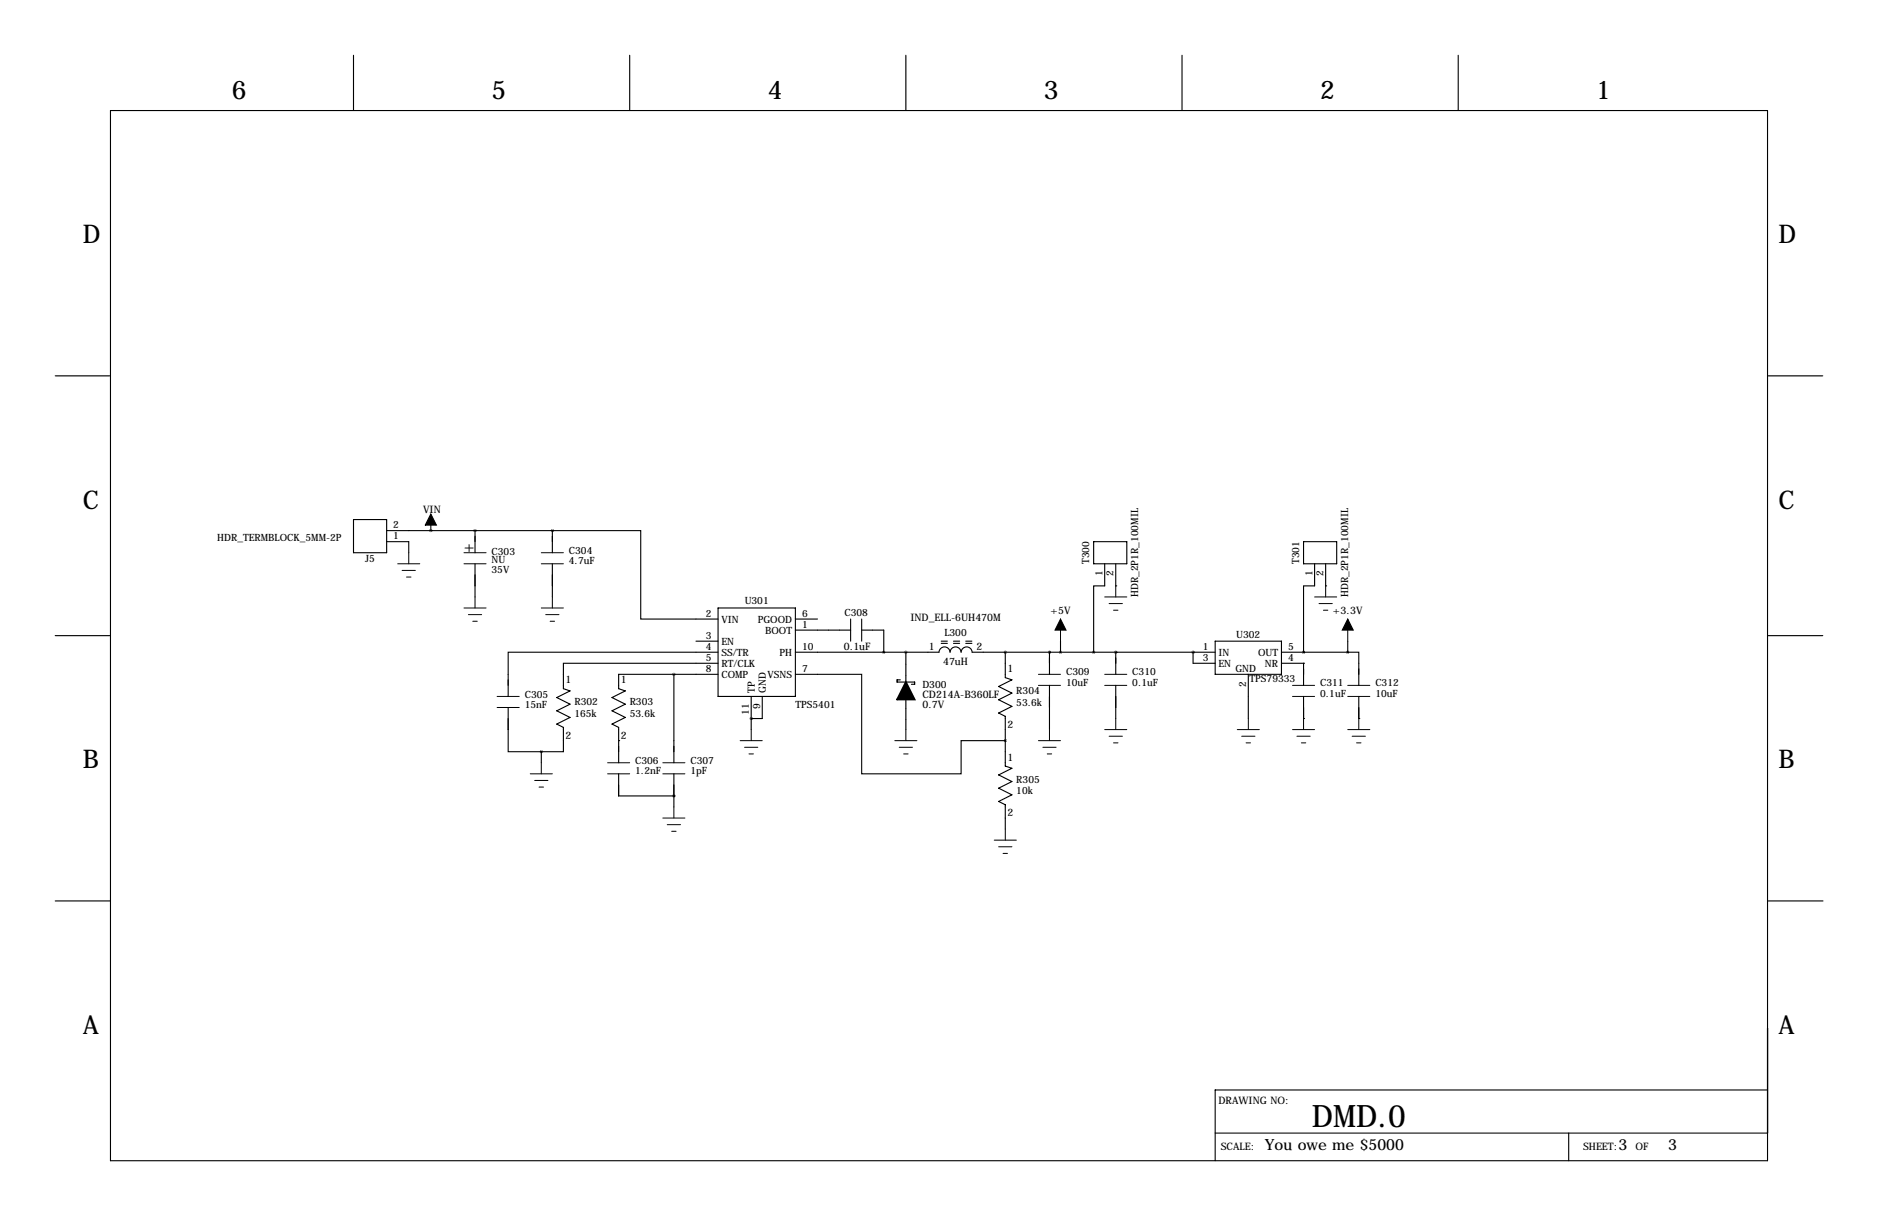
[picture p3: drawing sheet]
<svg xmlns="http://www.w3.org/2000/svg" width="432mm" height="279mm" viewBox="0 0 432 279" stroke-linecap="round" stroke-linejoin="round" font-family="sans-serif">
<g fill="none" stroke="#000" stroke-width=".25">
<path d="M81.3 12.7v12.7M144.8 12.7v12.7M208.3 12.7v12.7M271.8 12.7v12.7M335.3 12.7v12.7M25.4 25.4h381v241.3h-381zM12.7 86.4h12.7M406.4 86.4h12.7M81.3 119.4h7.6v7.6h-7.6zM88.9 124.5h5.1v2.5M88.9 121.9h38.1M99.1 121.9h.1"/>
<path d="M99.1 120.7v1.2M109.2 121.9h.1M109.2 121.9v5.1M109.2 129.5v7.7M127 121.9h20.3v20.3h17.8M127 121.9h.1M127 121.9v5.1M127 129.5v7.7M165.1 139.7h17.8v20.3h-17.8zM251.5 124.5h7.6v5h-7.6zM254 129.5v5.1h-2.5v15.3M256.5 134.6h.1"/>
<path d="M256.5 129.5v5.1M299.7 124.5h7.6v5h-7.6zM302.3 129.5v5.1h-2.6v15.3M304.8 134.6h.1M304.8 129.5v5.1M12.7 146h12.7M154.9 154.9v20.4M160 147.3h5.1M165.1 149.9h-48.3v10.1M165.1 152.4h-35.6v5.8l1.6 .6-3.1 1.5 3.1 1.5-3.1 1.5 3.1 1.5-3.1 1.6 1.5 .7v5.6h-5M165.1 154.9h-22.9v3.3l1.6 .6-3.1 1.5 3.1 1.5-3.1 1.5 3.1 1.5-3.1 1.6 1.5 .7v8.2M182.9 149.9l33-.1a1.27 1.27 0 0 1 1.3-1.2 1.27 1.27 0 0 1 1.2 1.3 1.27 1.27 0 0 1 1.3-1.3 1.27 1.27 0 0 1 1.3 1.3 1.27 1.27 0 0 1 1.2-1.3 1.27 1.27 0 0 1 1.3 1.3h55.9"/>
<path d="M182.9 154.9h15.2v22.9h22.9v-7.6h10.1M182.9 142.2h5.1M182.9 144.8h12.7M195.6 142.2v5.1M198.1 144.8h5.1v5.1M198.1 142.2v5.1M207 156.2h-.8v.5h4.1v.5h-.8M208.3 149.9v6.8M231.1 149.9v5.8l1.6 .5-3.1 1.5 3.1 1.6-3.1 1.5 3.1 1.5-3.1 1.5 1.5 .8v11.4l1.6 .5-3.1 1.6 3.1 1.5-3.1 1.5 3.1 1.5-3.1 1.5 1.5 .8v5.6M241.3 149.9h.1M241.3 149.9v5M241.3 157.5v10.1"/>
<path d="M243.8 147.3v2.6M256.5 149.9h.1M256.5 149.9v5M256.5 157.5v7.6M274.3 149.9h.1M274.3 149.9v2.5h5.1M279.4 147.3h15.2v7.6h-15.2zM287 154.9v10.2M294.6 149.9h15.3M294.6 152.4h5.1M299.7 152.4h.1M299.7 149.9h.1"/>
<path d="M299.7 152.4v5.1M309.9 149.9h2.5v7.6M309.9 147.3v2.6M406.4 146h12.7M116.8 162.6v10.1h7.7M124.5 172.7v2.6M142.2 170.2h.1M142.2 177.8v5.1h12.7M154.9 177.8v7.6M172.7 165.1h.1M172.7 160v7.6M175.3 160v5.1h-2.6"/>
<path d="M208.3 160.7v6.9M299.7 165.1h.1M299.7 160v5.1M312.4 165.1h.1M312.4 160v5.1M154.9 182.9h.1M12.7 207h12.7M406.5 207h12.7M406.4 250.4h-127v16.3M279.4 260.3h127M360.7 260.3v6.4"/>
</g>
<path d="M216.4 147.8h7.6M216.4 147.3h7.6" fill="none" stroke="#000" stroke-width=".25" stroke-dasharray="1.4 1.4"/>
<g fill="none" stroke="#000" stroke-width=".23">
<path d="M91.4 129.5h5.1M92.5 131.1h3M93.5 132.6h1M94 127v2.5M106.7 127h5.1M106.7 129.5h5.1M106.7 139.7h5.1M109.2 137.2v2.5M124.5 127h5M124.5 129.5h5M124.5 139.7h5M127 137.2v2.5"/>
<path d="M254 137.2h5.1M255 138.7h3.1M256.5 134.6v2.6M302.3 137.2h5M303.3 138.7h3M304.8 134.6v2.6M107.7 141.2h3M108.7 142.7h1M125.5 141.2h3M126.5 142.7h1M238.8 154.9h5M238.8 157.5h5"/>
<path d="M243.8 142.2v5.1M254 154.9h5.1M254 157.5h5.1M256 140.2h1M297.2 157.5h5.1M304.3 140.2h1M309.9 157.5h5.1M309.9 142.2v5.1M114.3 160h5.1M114.3 162.6h5.1M121.9 177.8h5.1M122.9 179.3h3.1"/>
<path d="M124.5 175.3v2.5M139.7 175.3h5.1M139.7 177.8h5.1M152.4 175.3h5.1M152.4 177.8h5.1M170.2 170.2h5.1M171.2 171.7h3M172.2 173.2h1M172.7 167.6v2.6M205.7 170.2h5.1M206.8 171.7h3M207.8 173.2h1"/>
<path d="M208.3 167.6v2.6M238.8 170.2h5M239.8 171.7h3M240.8 173.2h1M241.3 167.6v2.6M254 167.6h5.1M255 169.2h3.1M256 170.7h1M256.5 165.1v2.5M284.5 167.6h5.1M285.5 169.2h3M286.5 170.7h1"/>
<path d="M287 165.1v2.5M297.2 160h5.1M297.2 167.6h5.1M298.2 169.2h3M299.2 170.7h1M299.7 165.1v2.5M309.9 160h5.1M309.9 167.6h5.1M310.9 169.2h3M311.9 170.7h1M312.4 165.1v2.5M124 180.8h1"/>
<path d="M152.4 188h5.1M153.4 189.5h3.1M154.4 191h1M154.9 185.4v2.6M228.6 193h5.1M229.6 194.6h3.1M230.6 196.1h1M231.1 190.5v2.5"/>
</g>
<path d="M208.3 156.7l2 4h-4.1z" fill="#000" stroke="#000" stroke-width=".38"/>
<path d="M243.8 142.2l1.3 2.6h-2.5zM309.9 142.2l1.2 2.6h-2.5z" fill="#000" stroke="#000" stroke-width=".23"/>
<path d="M99.1 118.1l1.2 2.6h-2.5z" fill="#000" stroke="#000" stroke-width=".25"/>
<path d="M231.1 170.2a.05 .05 0 0 0 .1 0 .05 .05 0 0 0-.1 0zM231.1 149.9a.05 .05 0 0 0 .1 0 .05 .05 0 0 0-.1 0zM154.9 182.9a.05 .05 0 0 0 .1 0 .05 .05 0 0 0-.1 0zM154.9 154.9a.05 .05 0 0 0 .1 0 .05 .05 0 0 0-.1 0zM124.4 172.7a.05 .05 0 0 0 .1 0 .05 .05 0 0 0-.1 0zM243.8 149.9a.05 .05 0 0 0 .1 0 .05 .05 0 0 0-.1 0zM256.5 149.9a.05 .05 0 0 0 .1 0 .05 .05 0 0 0-.1 0zM251.4 149.9a.05 .05 0 0 0 .1 0 .05 .05 0 0 0-.1 0zM99 121.9a.05 .05 0 0 0 .1 0 .05 .05 0 0 0-.1 0z" fill="#000" stroke="#000" stroke-width=".63"/>
<text font-size="7.1" x="301.6" y="259">DMD.0</text>
<g font-size="5.9">
<text x="53.3" y="22.9">6</text>
<text x="113" y="22.9">5</text>
<text x="176.5" y="22.9">4</text>
<text x="240" y="22.9">3</text>
<text x="303.5" y="22.9">2</text>
<text x="367" y="22.9">1</text>
<text x="19" y="55.9">D</text>
<text x="408.9" y="55.9">D</text>
<text x="19" y="116.8">C</text>
<text x="408.9" y="116.8">C</text>
<text x="19" y="176.5">B</text>
<text x="408.9" y="176.5">B</text>
<text x="19" y="237.5">A</text>
<text x="408.9" y="237.5">A</text>
</g>
<g font-size="3.6">
<text x="106.7" y="126.7">+</text>
<text x="290.8" y="264.1">You owe me $5000</text>
<text x="372.1" y="264.1">3</text>
<text x="383.5" y="264.1">3</text>
</g>
<g font-size="2.4">
<text x="97.3" y="117.9">VIN</text>
<text x="209.3" y="142.6">IND_ELL-6UH470M</text>
<text x="241.5" y="141">+5V</text>
<text x="306.5" y="141">+3.3V</text>
<text x="194" y="149.2">0.1uF</text>
<text x="213.5" y="149.4">1</text>
<text x="224.5" y="149.4">2</text>
<text x="216.9" y="152.8">47uH</text>
<text x="231.6" y="154.4">1</text>
<text x="130" y="157">1</text>
<text x="142.7" y="157">1</text>
<text x="212.1" y="160.4">CD214A-B360LF</text>
<text x="212.1" y="162.6">0.7V</text>
<text x="231.6" y="167.3">2</text>
<text x="130" y="169.8">2</text>
<text x="142.7" y="169.8">2</text>
<text x="231.6" y="174.8">1</text>
<text x="231.6" y="187.6">2</text>
<text x="280.2" y="253.7">DRAWING NO:</text>
<text x="280.7" y="264.2">SCALE:</text>
<text x="364" y="264.2">SHEET:</text>
<text x="376.1" y="264.2">OF</text>
</g>
<g font-size="2.3">
<text x="50" y="124.2">HDR_TERMBLOCK_5MM-2P</text>
<text x="90.4" y="124">1</text>
<text x="90.4" y="121.4">2</text>
<text x="84" y="129.1">J5</text>
<text x="113" y="127.5">C303</text>
<text x="113" y="131.7">35V</text>
<text x="113" y="129.4">NU</text>
<text x="130.8" y="127.3">C304</text>
<text x="130.8" y="129.6">4.7uF</text>
<text x="250.4" y="129.6" transform="rotate(-90 250.4 129.6)">T300</text>
<text x="298.7" y="129.6" transform="rotate(-90 298.7 129.6)">T301</text>
<text x="253.5" y="132.4" transform="rotate(-90 253.5 132.4)">1</text>
<text x="256" y="132.4" transform="rotate(-90 256 132.4)">2</text>
<text x="261.7" y="137.2" transform="rotate(-90 261.7 137.2)">HDR_2P1R_100MIL</text>
<text x="301.8" y="132.4" transform="rotate(-90 301.8 132.4)">1</text>
<text x="304.3" y="132.4" transform="rotate(-90 304.3 132.4)">2</text>
<text x="310" y="137.2" transform="rotate(-90 310 137.2)">HDR_2P1R_100MIL</text>
<text x="162.3" y="141.7">2</text>
<text x="165.9" y="143">VIN</text>
<text x="171.2" y="138.7">U301</text>
<text x="174.2" y="143">PGOOD</text>
<text x="184.4" y="141.7">6</text>
<text x="194.1" y="141.5">C308</text>
<text x="162.3" y="146.8">3</text>
<text x="162.3" y="149.4">4</text>
<text x="165.9" y="148.1">EN</text>
<text x="175.9" y="145.6">BOOT</text>
<text x="184.4" y="144.3">1</text>
<text x="184.4" y="149.4">10</text>
<text x="217.1" y="146">L300</text>
<text x="276.6" y="149.4">1</text>
<text x="284.3" y="146.6">U302</text>
<text x="296.2" y="149.4">5</text>
<text x="162.3" y="151.9">5</text>
<text x="162.3" y="154.4">8</text>
<text x="165.9" y="150.7">SS/TR</text>
<text x="165.9" y="153.2">RT/CLK</text>
<text x="165.9" y="155.7">COMP</text>
<text x="176.5" y="155.7">VSNS</text>
<text x="179.2" y="150.7">PH</text>
<text x="184.4" y="154.4">7</text>
<text x="245.1" y="155.2">C309</text>
<text x="260.3" y="155.2">C310</text>
<text x="276.6" y="151.9">3</text>
<text x="280.2" y="150.7">IN</text>
<text x="280.2" y="153.2">EN</text>
<text x="284.1" y="154.5">GND</text>
<text x="289.3" y="150.7">OUT</text>
<text x="290.8" y="153.2">NR</text>
<text x="296.2" y="151.9">4</text>
<text x="120.6" y="160.3">C305</text>
<text x="173.5" y="159.3" transform="rotate(-90 173.5 159.3)">TP</text>
<text x="176.1" y="159.3" transform="rotate(-90 176.1 159.3)">GND</text>
<text x="212.1" y="158.2">D300</text>
<text x="233.7" y="159.5">R304</text>
<text x="245.1" y="157.6">10uF</text>
<text x="260.3" y="157.6">0.1uF</text>
<text x="286.5" y="157.8" transform="rotate(-90 286.5 157.8)">2</text>
<text x="287.3" y="156.8">TPS79333</text>
<text x="303.5" y="157.7">C311</text>
<text x="303.5" y="160.1">0.1uF</text>
<text x="316.2" y="157.7">C312</text>
<text x="316.2" y="160.1">10uF</text>
<text x="120.6" y="162.6">15nF</text>
<text x="132.1" y="162.1">R302</text>
<text x="132.1" y="164.7">165k</text>
<text x="144.8" y="162.1">R303</text>
<text x="144.8" y="164.7">53.6k</text>
<text x="172.2" y="164.2" transform="rotate(-90 172.2 164.2)">11</text>
<text x="174.8" y="162.9" transform="rotate(-90 174.8 162.9)">9</text>
<text x="182.9" y="162.6">TPS5401</text>
<text x="233.7" y="162.1">53.6k</text>
<text x="146" y="175.5">C306</text>
<text x="146" y="177.9">1.2nF</text>
<text x="158.7" y="175.5">C307</text>
<text x="158.7" y="177.9">1pF</text>
<text x="233.7" y="179.8">R305</text>
<text x="233.7" y="182.5">10k</text>
</g>
</svg>
